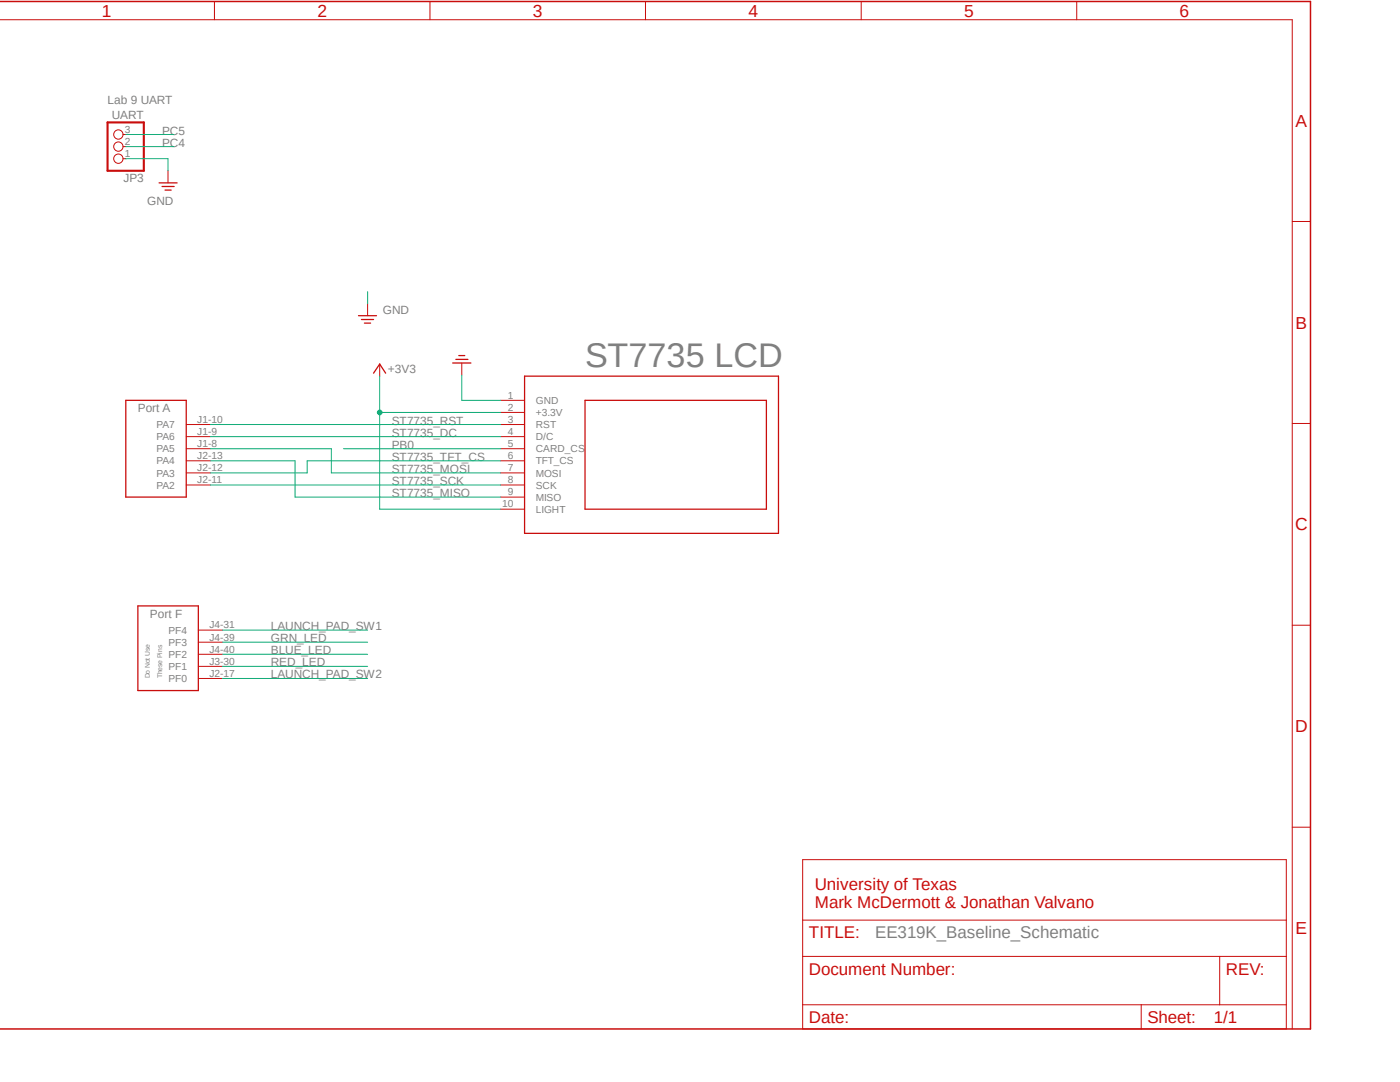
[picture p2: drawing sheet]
<svg xmlns="http://www.w3.org/2000/svg" width="279mm" height="216mm" viewBox="0 0 279 216" stroke-linecap="round" stroke-linejoin="round" font-family="sans-serif">
<path d="M261.9 0l-262 99.6M-.1 106.2l262 99.7" fill="none" stroke="#fff" stroke-width=".2"/>
<g fill="none" stroke="#c90d0c" stroke-width=".25">
<path d="M31.7 36.5h3.6M32.3 37.2h2.5M32.9 37.9h1.3M25.1 79.9h12.1v19.3h-12.1zM71.5 63h3.6M72.1 63.8h2.4M72.7 64.5h1.3M74.5 74.5l1.3-1.9 1.2 1.9M90.3 72.4h3.7M91 71.7h2.4M91.6 71h1.2M104.7 75.1h50.7v31.3h-50.7z"/>
<path d="M116.8 79.9h36.2v21.7h-36.2zM27.5 120.9h12.1v16.9h-12.1z"/>
</g>
<g fill="none" stroke="#c90d0c" stroke-width=".2">
<path d="M-.1 3.9h258v201.4M42.8 .3v3.6M85.8 .3v3.6M128.8 .3v3.6M171.9 .3v3.6M214.9 .3v3.6M24.6 31.7h.5M24.6 29.3h.5M24.6 26.8h.5M33.5 34.1v2.4M257.9 44.2h3.6M73.4 60.6v2.4"/>
<path d="M75.8 72.6v2.5M92.2 72.4v2.4M99.9 79.9h4.8M37.2 84.7h4.8M37.2 87.1h4.8M37.2 89.5h4.8M37.2 91.9h4.8M37.2 94.4h4.8M37.2 96.8h4.8M99.9 84.7h4.8M99.9 87.1h4.8M99.9 89.5h4.8"/>
<path d="M99.9 91.9h4.8M99.9 94.4h4.8M99.9 96.8h4.8M99.9 82.3h4.8M99.9 99.2h4.8M257.9 84.5h3.6M99.9 101.6h4.8M39.6 135.4h4.8M39.6 133h4.8M39.6 130.6h4.8M39.6 128.1h4.8M39.6 125.7h4.8"/>
<path d="M257.9 124.8h3.6M160.2 171.5h96.5v33.8h-96.5zM257.9 165.1h3.6M160.2 190.8h96.5M160.2 183.6h96.5M243.4 190.8v9.7M160.2 200.5h96.5M227.8 200.5v4.8"/>
<circle cx="23.6" cy="29.3" r=".93"/>
<circle cx="23.6" cy="31.7" r=".93"/>
<circle cx="23.6" cy="26.8" r=".93"/>
</g>
<path d="M-.1 .3h261.6v205h-261.5" fill="none" stroke="#c90d0c" stroke-width=".3"/>
<path d="M21.5 24.4h7.2v9.7h-7.2z" fill="none" stroke="#c90d0c" stroke-width=".42"/>
<path d="M25.1 31.7h8.4v2.4M73.4 58.2v2.4M75.8 75.1v26.5h24.1M92.2 74.8v5.1h7.7M75.8 82.3h24.1" fill="none" stroke="#0dab76" stroke-width=".2"/>
<circle cx="75.8" cy="82.3" r=".46" fill="#0dab76"/>
<g fill="none" stroke="#0dab76" stroke-width=".2">
<path d="M25.1 26.8h9.7M25.1 29.3h9.7M42 84.7h57.9M42 87.1h57.9M42 89.5h24.1v4.9h33.8M42 96.8h57.9M42 91.9h16.9v7.3h41M68.5 89.5h31.4M99.9 91.9h-38.6v2.5h-19.3M44.4 128.1h29M44.4 130.6h29M44.4 133h29"/>
<path d="M44.4 135.4h29M44.4 125.7h29"/>
<circle cx="75.8" cy="82.3" r=".46"/>
</g>
<text font-size="6.8" fill="#808080" x="116.8" y="73.2">ST7735 LCD</text>
<g font-size="3.5" fill="#c90d0c">
<text x="20.3" y="3.3">1</text>
<text x="63.3" y="3.3">2</text>
<text x="106.3" y="3.3">3</text>
<text x="149.4" y="3.3">4</text>
<text x="192.4" y="3.3">5</text>
<text x="235.4" y="3.3">6</text>
<text x="258.6" y="25.3">A</text>
<text x="258.6" y="65.6">B</text>
<text x="258.5" y="105.8">C</text>
<text x="258.5" y="146.1">D</text>
<text x="258.6" y="186.4">E</text>
</g>
<g font-size="3.4" fill="#c90d0c">
<text x="162.6" y="177.6">University of Texas</text>
<text x="162.6" y="181.2">Mark McDermott &amp; Jonathan Valvano</text>
<text x="161.4" y="187.2">TITLE:</text>
<text x="161.4" y="194.5">Document Number:</text>
<text x="244.6" y="194.5">REV:</text>
<text x="161.4" y="204.1">Date:</text>
<text x="229" y="204.1">Sheet:</text>
<text x="242.2" y="204.1">1/1</text>
</g>
<text font-size="3.4" fill="#808080" x="174.7" y="187.2">EE319K_Baseline_Schematic</text>
<g font-size="2.4" fill="#808080">
<text x="21.5" y="20.8">Lab 9 UART</text>
<text x="22.3" y="23.7">UART</text>
<text x="32.3" y="26.8">PC5</text>
<text x="32.3" y="29.3">PC4</text>
<text x="24.6" y="36.4">JP3</text>
<text x="29.3" y="40.9">GND</text>
<text x="76.4" y="62.7">GND</text>
<text x="77.4" y="74.3">+3V3</text>
<text x="27.5" y="82.3">Port A</text>
<text x="78.2" y="84.7">ST7735_RST</text>
<text x="78.2" y="87.1">ST7735_DC</text>
<text x="78.2" y="89.5">PB0</text>
<text x="78.2" y="94.4">ST7735_MOSI</text>
<text x="78.2" y="91.9">ST7735_TFT_CS</text>
<text x="78.2" y="96.8">ST7735_SCK</text>
<text x="78.2" y="99.2">ST7735_MISO</text>
<text x="29.9" y="123.3">Port F</text>
<text x="54.1" y="125.7">LAUNCH_PAD_SW1</text>
<text x="54.1" y="128.1">GRN_LED</text>
<text x="54.1" y="130.6">BLUE_LED</text>
<text x="54.1" y="133">RED_LED</text>
<text x="54.1" y="135.4">LAUNCH_PAD_SW2</text>
</g>
<g font-size="2" fill="#808080">
<text x="24.9" y="28.9">2</text>
<text x="24.9" y="26.5">3</text>
<text x="24.9" y="31.3">1</text>
<text x="101.3" y="79.5">1</text>
<text x="101.3" y="82">2</text>
<text x="106.9" y="80.6">GND</text>
<text x="106.9" y="83">+3.3V</text>
<text x="31.2" y="85.4">PA7</text>
<text x="31.2" y="87.8">PA6</text>
<text x="39.4" y="84.4">J1-10</text>
<text x="39.4" y="86.8">J1-9</text>
<text x="39.4" y="89.2">J1-8</text>
<text x="101.3" y="84.4">3</text>
<text x="101.3" y="86.8">4</text>
<text x="101.3" y="89.2">5</text>
<text x="106.9" y="85.4">RST</text>
<text x="106.9" y="87.8">D/C</text>
<text x="31.2" y="90.3">PA5</text>
<text x="31.2" y="92.7">PA4</text>
<text x="31.2" y="95.1">PA3</text>
<text x="39.4" y="91.6">J2-13</text>
<text x="39.4" y="94">J2-12</text>
<text x="101.3" y="91.6">6</text>
<text x="101.3" y="94">7</text>
<text x="106.9" y="90.3">CARD_CS</text>
<text x="106.9" y="92.7">TFT_CS</text>
<text x="106.9" y="95.1">MOSI</text>
<text x="31.2" y="97.5">PA2</text>
<text x="39.4" y="96.4">J2-11</text>
<text x="100.2" y="101.3">10</text>
<text x="101.3" y="96.4">8</text>
<text x="101.3" y="98.9">9</text>
<text x="106.9" y="97.5">SCK</text>
<text x="106.9" y="99.9">MISO</text>
<text x="106.9" y="102.3">LIGHT</text>
<text x="41.8" y="125.4">J4-31</text>
<text x="33.6" y="131.3">PF2</text>
<text x="33.6" y="128.9">PF3</text>
<text x="33.6" y="126.5">PF4</text>
<text x="41.8" y="130.2">J4-40</text>
<text x="41.8" y="127.8">J4-39</text>
<text x="33.6" y="136.1">PF0</text>
<text x="33.6" y="133.7">PF1</text>
<text x="41.8" y="135">J2-17</text>
<text x="41.8" y="132.6">J3-30</text>
</g>
<g font-size="1.4" fill="#808080">
<text x="29.9" y="135.4" transform="rotate(-90 29.9 135.4)">Do Not Use</text>
<text x="32.3" y="135.4" transform="rotate(-90 32.3 135.4)">These Pins</text>
</g>
</svg>
